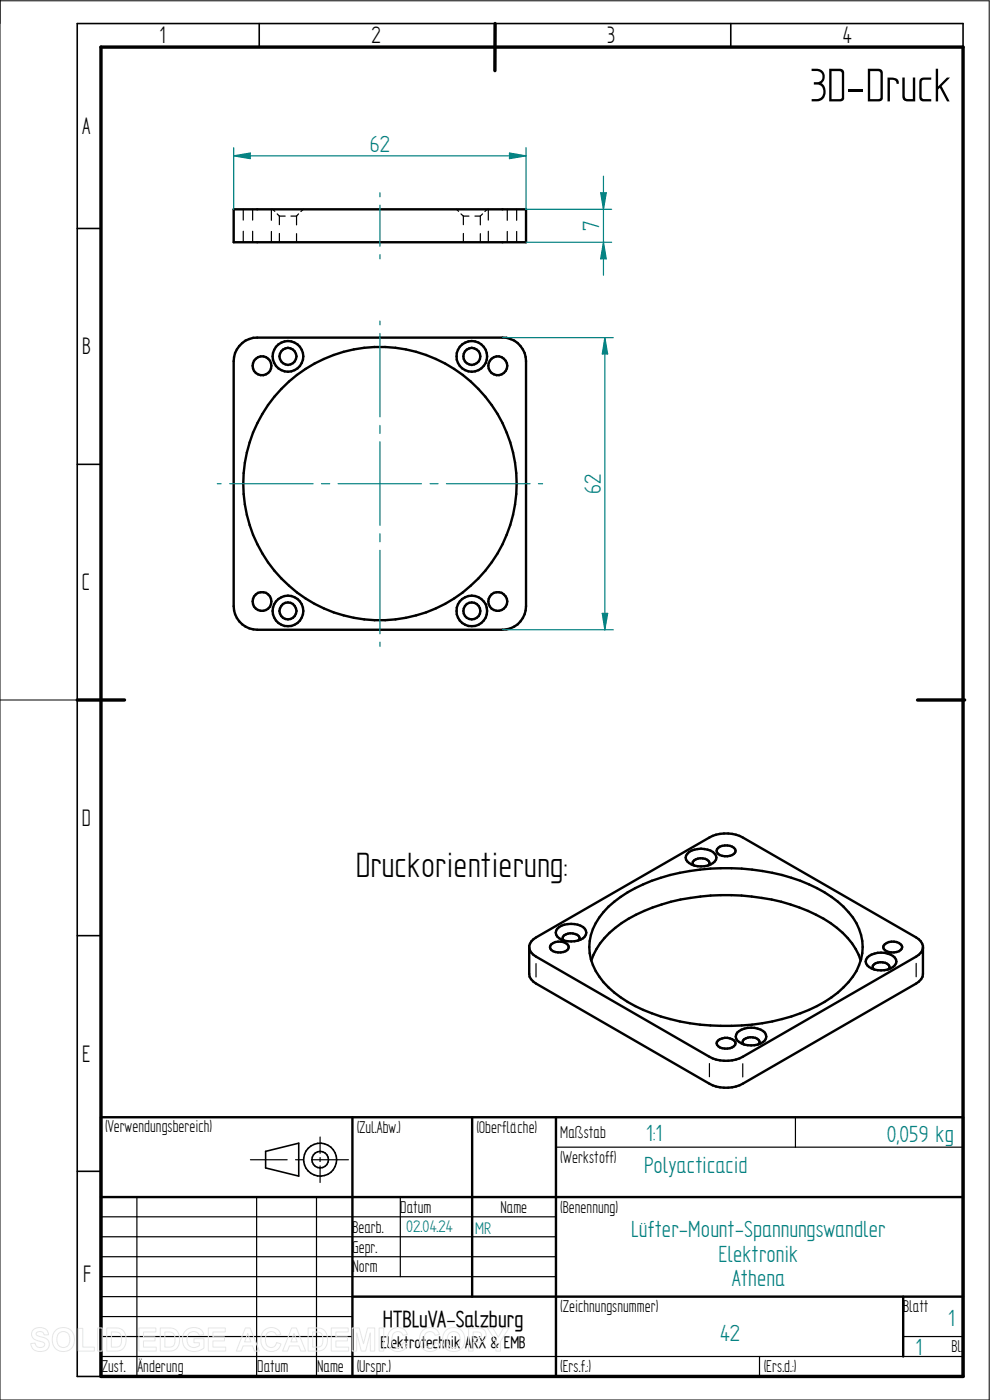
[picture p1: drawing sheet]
<svg xmlns="http://www.w3.org/2000/svg" width="210mm" height="297mm" viewBox="0 0 210 297" stroke-linecap="round" stroke-linejoin="round" font-family="sans-serif">
<path d="M0 0v297h209.8v-296.8h-209.8M0 148.5h16.4" fill="none" stroke="#000" stroke-width=".21"/>
<g fill="none" stroke="#000" stroke-width=".34">
<path d="M55 5v5M105 5v5M155 5v5M204.3 10v-5h-187.9v287h5M16.4 48.5h5M16.4 98.5h5M16.4 148.5h5M16.4 198.5h5M16.4 248.5h5M56.3 244.3l7.1-1.8v7l-7.1-1.7z"/>
<circle cx="67.9" cy="246" r="3.5"/>
<circle cx="67.9" cy="246" r="1.76"/>
</g>
<path d="M21.4 10h182.9v282h-182.9zM105 5v10M16.4 148.5h10M194.6 148.5h10" fill="none" stroke="#000" stroke-width=".72"/>
<g fill="none" stroke="#000" stroke-width=".51">
<path d="M49.6 44.4h62v7h-62zM50.8 73.4a4.7 4.7 0 0 1 3.8-1.8h52a4.9 4.9 0 0 1 5 5v52a5 5 0 0 1-5 5h-52a5 5 0 0 1-5-5v-52a4.7 4.7 0 0 1 1.2-3.2zM152.4 179.9a2.77 2.77 0 0 1 3.6 .3 1.35 1.35 0 0 1-1.7 1.5 1.85 1.85 0 0 1-2.3-1.2zM112.7 199.7l1-.8 36.8-21.2a7.7 7.7 0 0 1 7.1 0l36.8 21.2a2.72 2.72 0 0 1 1.4 1.8v5.9a2.52 2.52 0 0 1-1.4 2.1l-36.8 21.2a7.7 7.7 0 0 1-7.1 0l-36.8-21.2a2.52 2.52 0 0 1-1.4-2.1v-5.9zM118.2 197.1a4.6 4.6 0 0 1 5.9 0 1.47 1.47 0 0 1-1 2.2 4.8 4.8 0 0 1-4.9-.6 1.24 1.24 0 0 1 0-1.6zM119.5 199.5a.8 .8 0 0 1 .5-1.3 2.37 2.37 0 0 1 2.9 .7l-.1 .6M129.1 192.4a32.6 32.6 0 0 1 17.2-7.6 45.9 45.9 0 0 1 27 3.6 18 18 0 0 1 8.9 8.7 10.9 10.9 0 0 1-3.3 12.4 29.9 29.9 0 0 1-15.1 7.2 46.1 46.1 0 0 1-29.1-3.3 18.2 18.2 0 0 1-8.9-8.7 10.5 10.5 0 0 1 2.2-11.2zM145.8 181.1a4.4 4.4 0 0 1 5.8 0 1.39 1.39 0 0 1-.9 2.3 4.4 4.4 0 0 1-5.2-1v-.9zM147.1 183.6l-.2-.5a1.72 1.72 0 0 1 2.2-1 1.08 1.08 0 0 1 1.1 .3 1.08 1.08 0 0 1 .2 1.2M112.3 201.2a2.72 2.72 0 0 0 1.4 1.7l36.8 21.3a7.7 7.7 0 0 0 7.1 0l36.8-21.3a2.72 2.72 0 0 0 1.4-1.7M117 200.3a2.64 2.64 0 0 1 3.6 .3 1.04 1.04 0 0 1-1.1 1.4 2.53 2.53 0 0 1-2.7-.7l-.1-.4zM125.4 203.8a16.6 16.6 0 0 1 7.9-8.9 43.3 43.3 0 0 1 26.2-4.7 36 36 0 0 1 18 6.6 14.1 14.1 0 0 1 5.1 7"/>
<path d="M156.4 219.1a4.6 4.6 0 0 1 5.9 0 1.47 1.47 0 0 1-.9 2.3 4.7 4.7 0 0 1-5-.7 1.3 1.3 0 0 1 0-1.6zM184 203.2a4.6 4.6 0 0 1 5.8 0 1.43 1.43 0 0 1-.9 2.2 4.6 4.6 0 0 1-4.9-.6 1.17 1.17 0 0 1 0-1.6zM185.3 205.6a.79 .79 0 0 1 .5-1.3 2.46 2.46 0 0 1 2.9 .7l-.1 .6M187.7 200.3a2.65 2.65 0 0 1 3.6 .3 1.34 1.34 0 0 1-1.6 1.5 1.92 1.92 0 0 1-2.3-1.2zM21.4 237h182.9v55h-182.9zM74.8 237v55M100.2 237v38.1M117.9 237v55M152.4 220.7a2.65 2.65 0 0 1 3.6 .3 1.34 1.34 0 0 1-1.7 1.5 1.85 1.85 0 0 1-2.3-1.2zM157.7 221.5a.78 .78 0 0 1 .5-1.2 2.37 2.37 0 0 1 2.9 .6l-.1 .6M21.4 254h182.9M74.8 275.1h129.5"/>
<path d="M191.6 275.1v12.7"/>
<circle cx="55.6" cy="77.6" r="1.99"/>
<circle cx="61.1" cy="75.6" r="3.3"/>
<circle cx="61.1" cy="75.6" r="1.8"/>
<circle cx="100.1" cy="75.6" r="3.3"/>
<circle cx="100.1" cy="75.6" r="1.8"/>
<circle cx="105.6" cy="77.6" r="2"/>
<circle cx="80.6" cy="102.6" r="29"/>
<circle cx="55.6" cy="127.6" r="1.99"/>
<circle cx="61.1" cy="129.6" r="3.3"/>
<circle cx="61.1" cy="129.6" r="1.81"/>
<circle cx="100.1" cy="129.6" r="3.3"/>
<circle cx="100.1" cy="129.6" r="1.81"/>
<circle cx="105.6" cy="127.6" r="2"/>
</g>
<g fill="none" stroke="#000" stroke-width=".25">
<path d="M51.6 44.4v2.3M51.6 49.1v2.3M53.6 44.4v2.3M53.6 49.1v2.3M57.6 44.4v2.3M57.6 49.1v2.3M57.8 44.4l.5 .4M58.8 45.4l.5 .4M59.3 45.8h1.2M59.3 45.8v1.9M59.3 49.5v1.9M61.7 45.8h1.2"/>
<path d="M62.9 45.8v1.9M62.9 49.6v1.8M63.3 45.4l-.4 .4M64.3 44.4l-.5 .5M96.9 44.4l.4 .4M97.8 45.4l.5 .4M98.3 45.8h1.2M98.3 45.8v1.9M98.3 49.5v1.9M100.8 45.8h1.1M101.9 45.8v1.9M101.9 49.6v1.8"/>
<path d="M102.4 45.4l-.5 .4M103.3 44.4l-.4 .5M103.6 44.4v2.3M103.6 49.1v2.3M107.6 44.4v2.3M107.6 49.1v2.3M109.6 44.4v2.3M109.6 49.1v2.3M113.7 204.4v2.9M194.4 204.4v2.8M150.5 225.6v2.8M157.6 225.7v2.8"/>
<path d="M168.7 237v6.4M21.4 258.1h96.5M29 254v38M53.1 246h7.8M54.4 254v38M62.7 246h1.7M66.2 246h7.7M67.1 254v38M67.9 241.2v3.5M67.9 245.6v.8M67.9 247.4v3.5M84.9 254v16.8"/>
<path d="M117.9 243.4h86.4M21.4 270.8h96.5M21.4 266.6h96.5M21.4 262.4h96.5M21.4 275.1h53.4M21.4 279.3h53.4M21.4 287.8h182.9M21.4 283.5h53.4M161.1 287.8v4.2M191.6 283.5h12.7"/>
</g>
<path d="M49.6 31.3v13.1M49.6 33.1l3.5-.6v1.2zM111.6 31.3v13.1" fill="none" stroke="#008080" stroke-width=".25"/>
<path d="M49.6 33.1l3.5-.6v1.2z" fill="#008080"/>
<path d="M108.1 32.5l3.5 .6-3.5 .6z" fill="none" stroke="#008080" stroke-width=".25"/>
<path d="M108.1 32.5l3.5 .6-3.5 .6z" fill="#008080"/>
<path d="M49.6 33.1h62M111.6 44.4h18.2M111.6 51.4h18.2M127.4 40.9h1.2l-.6 3.5z" fill="none" stroke="#008080" stroke-width=".25"/>
<path d="M127.4 40.9h1.2l-.6 3.5z" fill="#008080"/>
<path d="M128 51.4l.6 3.5h-1.2z" fill="none" stroke="#008080" stroke-width=".25"/>
<path d="M128 51.4l.6 3.5h-1.2z" fill="#008080"/>
<path d="M128 37.4v21M106.6 71.6h23.5M128.3 71.6l.6 3.5h-1.1zM106.6 133.6h23.5" fill="none" stroke="#008080" stroke-width=".25"/>
<path d="M128.3 71.6l.6 3.5h-1.1z" fill="#008080"/>
<path d="M127.8 130.1h1.1l-.6 3.5z" fill="none" stroke="#008080" stroke-width=".25"/>
<path d="M127.8 130.1h1.1l-.6 3.5z" fill="#008080"/>
<g fill="none" stroke="#008080" stroke-width=".25">
<path d="M80.6 40.9v.8M80.6 43.5v8.7M80.6 54v.9M80.6 68.1v.8M80.6 70.7v17.7M128.3 71.6v62M80.6 90.3v1.6M80.6 93.7v17.8M46.1 102.6h.8M48.7 102.6h17.7M68.2 102.6h1.7M71.7 102.6h17.7"/>
<path d="M80.6 113.2v1.7M80.6 116.8v17.7M91.2 102.6h1.7M94.7 102.6h17.7M114.2 102.6h.9M80.6 136.2v.9"/>
</g>
<g fill="none" stroke="#e6e6e6" stroke-width=".21">
<path d="M7.1 282.1a2.02 2.02 0 0 1 3.1 .7l.1 .4h-.9a.9 .9 0 0 0-.8-.7 .9 .9 0 0 0-.9 .5l.1 .3 .5 .2a2.15 2.15 0 0 1 2.1 1.4 1.72 1.72 0 0 1-2.3 1.8l-.7-.2-.7-.7-.2-.8 1-.1a1.06 1.06 0 0 0 .9 1 1.06 1.06 0 0 0 1.1-.7 1.66 1.66 0 0 0-1.6-.8 1.37 1.37 0 0 1-.8-2.3zM11.8 282.3a2.46 2.46 0 0 1 3.1-.2 2.46 2.46 0 0 1 .8 3 2.4 2.4 0 0 1-3.1 1.5 2.4 2.4 0 0 1-1.5-3.1l.2-.5zM12.4 282.9a1.39 1.39 0 0 1 1.7-.3 1.39 1.39 0 0 1 .7 1.6 1.41 1.41 0 0 1-1.4 1.7 1.41 1.41 0 0 1-1.3-1.7l.1-.8zM16.6 281.8h1v4h2.4v.8h-3.4zM20.7 281.7h1v4.9h-1zM22.6 281.7h1.9a2.2 2.2 0 0 1 2.2 2.8 2.02 2.02 0 0 1-2.2 2.1h-1.9zM23.6 282.6a1.8 1.8 0 0 1 2 .5 2.09 2.09 0 0 1-.4 2.6l-1.6 .1zM29.5 281.7h3.6v.9h-2.7v1h2.5v.9h-2.5v1.3h2.7v.8h-3.6zM34 281.7h1.8a2.2 2.2 0 0 1 2.3 2.8 2.02 2.02 0 0 1-2.2 2.1h-1.9zM35 282.6a1.8 1.8 0 0 1 1.9 .5 2.09 2.09 0 0 1-.4 2.6l-1.5 .1zM39.4 282.3a2.33 2.33 0 0 1 3.8 .8l-1 .2a1.37 1.37 0 0 0-1.6-.7 1.37 1.37 0 0 0-.9 1.5 1.56 1.56 0 0 0 .8 1.6 1.56 1.56 0 0 0 1.8-.2v-.6h-1.2v-.9h2.2v2a2.65 2.65 0 0 1-3.1 .5 2.65 2.65 0 0 1-1.5-2.7l.3-1zM44.2 281.7h3.6v.9h-2.6v1h2.4v.9h-2.4v1.3h2.7v.8h-3.7z"/>
<path d="M52 281.7h1.1l1.9 4.9h-1l-.4-1.1h-2l-.4 1.1h-1.1zM52.6 282.9l.6 1.8h-1.3zM56 282.3a2.12 2.12 0 0 1 3.6 .8l-1 .2a1.24 1.24 0 0 0-1.6-.7 1.24 1.24 0 0 0-.7 1.6 1.28 1.28 0 0 0 .4 1.4 1.28 1.28 0 0 0 1.6 0l.4-.8 .9 .3a2.19 2.19 0 0 1-2.5 1.6 2.19 2.19 0 0 1-1.8-2.5l.1-.9zM61.9 281.7h1l2 4.9h-1.1l-.4-1.1h-2l-.4 1.1h-1.1zM62.4 282.9l.7 1.8h-1.4zM65.4 281.7h1.8a2.2 2.2 0 0 1 2.3 2.8 2.02 2.02 0 0 1-2.3 2.1h-1.8zM66.3 282.6a1.8 1.8 0 0 1 2 .5 2.09 2.09 0 0 1-.4 2.6l-1.6 .1zM70.3 281.7h3.6v.9h-2.7v1h2.5v.9h-2.5v1.3h2.8v.8h-3.7zM74.7 281.7h1.5l.9 3.4 .9-3.4h1.5v4.9h-.9l-.1-3.8-.9 3.8h-1l-.9-3.8-.1 3.8h-.9zM80.4 281.7h1v4.9h-1zM82.8 282.3a2.12 2.12 0 0 1 3.6 .8l-.9 .2a1.24 1.24 0 0 0-1.6-.7 1.24 1.24 0 0 0-.8 1.6 1.28 1.28 0 0 0 .5 1.4 1.28 1.28 0 0 0 1.5 0l.4-.8 .9 .3a2.19 2.19 0 0 1-2.5 1.6 2.19 2.19 0 0 1-1.7-2.5l.1-.9zM89.6 282.3a2.12 2.12 0 0 1 3.6 .8l-.9 .2a1.24 1.24 0 0 0-1.6-.7 1.24 1.24 0 0 0-.7 1.6 1.28 1.28 0 0 0 .4 1.4 1.28 1.28 0 0 0 1.5 0l.4-.8 1 .3a2.19 2.19 0 0 1-2.6 1.6 2.19 2.19 0 0 1-1.7-2.5l.1-.9z"/>
<path d="M94.6 282.3a2.46 2.46 0 0 1 3.1-.2 2.46 2.46 0 0 1 .8 3 2.4 2.4 0 0 1-3.1 1.5 2.4 2.4 0 0 1-1.4-3.1l.1-.5zM95.2 282.9a1.39 1.39 0 0 1 1.7-.3 1.39 1.39 0 0 1 .7 1.6 1.41 1.41 0 0 1-1.3 1.7 1.41 1.41 0 0 1-1.4-1.7l.1-.8zM99.4 281.7h1.6a1.61 1.61 0 0 1 2.1 1.5 1.62 1.62 0 0 1-2.1 1.6h-.6v1.8h-1zM100.4 282.6a1.62 1.62 0 0 1 1.7 .3 .7 .7 0 0 1-.1 .8 .7 .7 0 0 1-.7 .2h-.9zM103.4 281.7h1.1l1.2 2 1.1-2h1.2l-1.8 2.9v2h-1v-2z"/>
</g>
<text font-size="11.3" x="171.8" y="21.5">3D-Druck</text>
<text font-size="8.4" x="75.5" y="186">Druckorientierung:</text>
<g font-size="5.7">
<text x="33.8" y="9.2">1</text>
<text x="78.8" y="9.2">2</text>
<text x="128.8" y="9.2">3</text>
<text x="178.8" y="9.2">4</text>
<text x="17.4" y="28.4">A</text>
<text x="17.4" y="75.2">B</text>
<text x="17.4" y="125.2">C</text>
<text x="17.4" y="175.2">D</text>
<text x="17.4" y="225.2">E</text>
<text x="17.6" y="271.9">F</text>
</g>
<g font-size="5.6" fill="#008080">
<text x="78.4" y="32.2">62</text>
<text x="127.1" y="49" transform="rotate(-90 127.1 49)">7</text>
<text x="127.5" y="104.8" transform="rotate(-90 127.5 104.8)">62</text>
<text x="137.1" y="242">1:1</text>
<text x="188.1" y="242.2">0,059 kg</text>
<text x="136.7" y="248.8">Polyacticacid</text>
<text x="133.9" y="262.4">Lüfter-Mount-Spannungswandler</text>
<text x="152.4" y="267.6">Elektronik</text>
<text x="155.3" y="272.9">Athena</text>
<text x="201.2" y="281.3">1</text>
<text x="152.7" y="284.6">42</text>
<text x="194.2" y="287.4">1</text>
</g>
<text font-size="5.5" x="81.2" y="281.5">HTBLuVA-Salzburg</text>
<g font-size="4.1">
<text x="22.3" y="240.2">(Verwendungsbereich)</text>
<text x="75.7" y="240.4">(Zul.Abw.)</text>
<text x="101.1" y="240.4">(Oberfläche)</text>
<text x="118.8" y="241.4">Maßstab</text>
<text x="118.8" y="246.7">(Werkstoff)</text>
<text x="84.9" y="257.3">Datum</text>
<text x="106.2" y="257.3">Name</text>
<text x="118.8" y="257.3">(Benennung)</text>
<text x="74.8" y="261.5">Bearb.</text>
<text x="74.8" y="265.7">Gepr.</text>
<text x="74.8" y="270">Norm</text>
<text x="118.8" y="278.4">(Zeichnungsnummer)</text>
<text x="191.6" y="278.4">Blatt</text>
<text x="201.8" y="286.9">Bl.</text>
<text x="21.6" y="291.1">Zust.</text>
<text x="29.2" y="291.1">Änderung</text>
<text x="54.6" y="291.1">Datum</text>
<text x="67.3" y="291.1">Name</text>
<text x="75.7" y="291.1">(Urspr.)</text>
<text x="118.8" y="291.1">(Ers.f.:)</text>
<text x="162" y="291.1">(Ers.d.:)</text>
</g>
<g font-size="4" fill="#008080">
<text x="86.2" y="261.5">02.04.24</text>
<text x="100.8" y="261.7">MR</text>
</g>
<text font-size="4" x="80.7" y="286">Elektrotechnik ARX &amp; EMB</text>
</svg>
